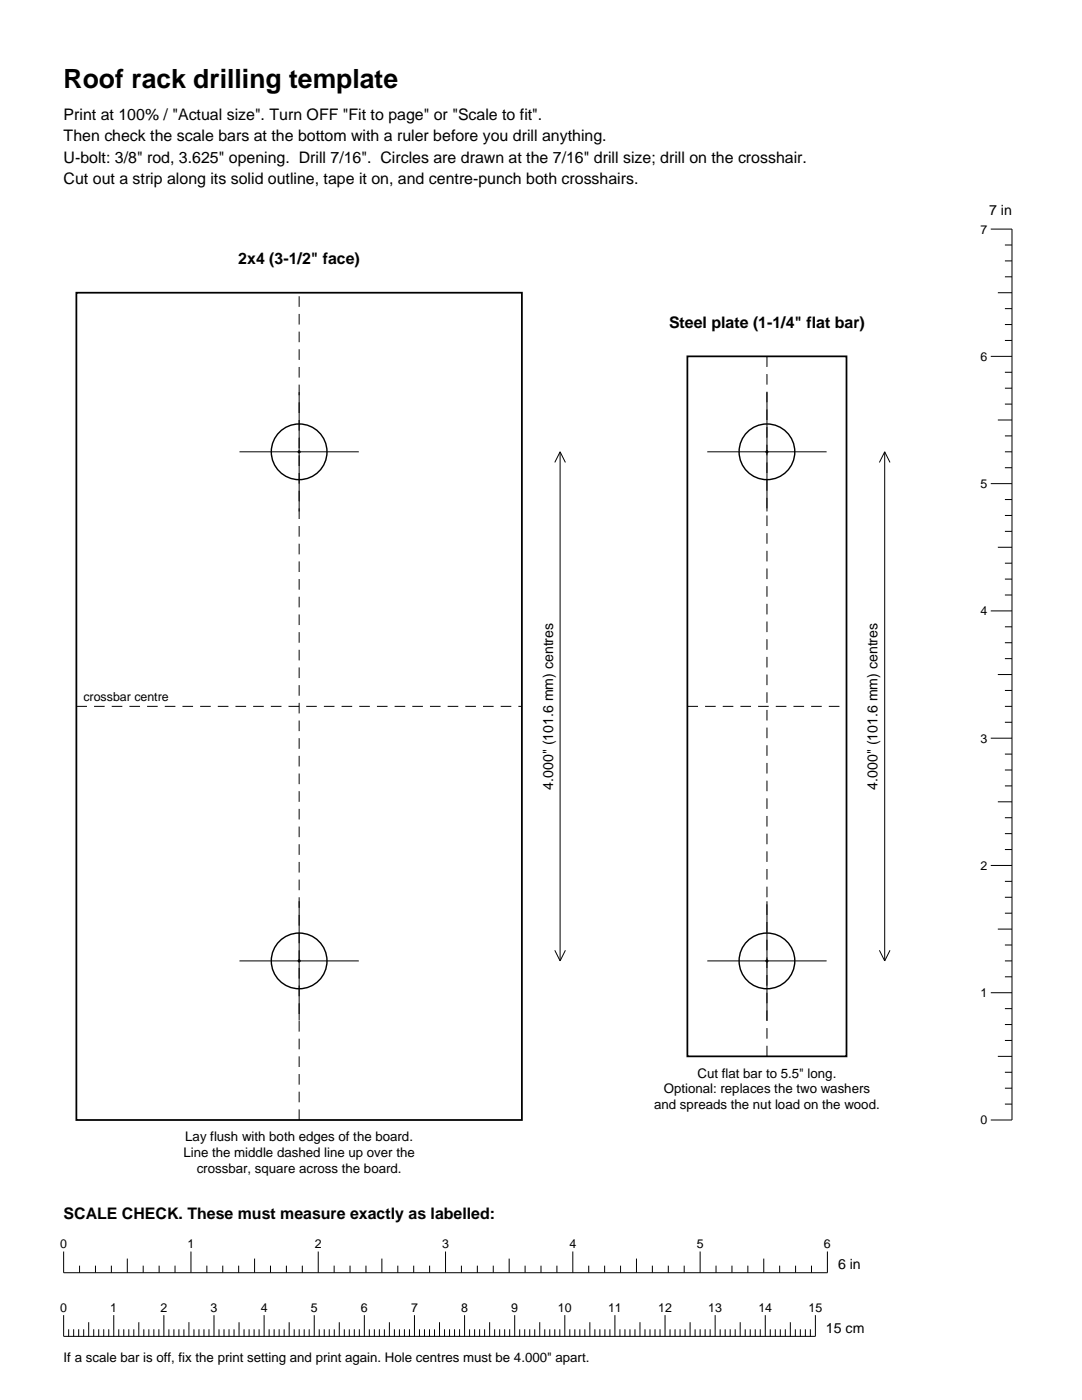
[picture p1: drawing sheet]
<svg xmlns="http://www.w3.org/2000/svg" width="216mm" height="279mm" viewBox="0 0 216 279" stroke-linecap="round" stroke-linejoin="round" font-family="sans-serif">
<path d="M15.2 58.4h88.9v165.1h-88.9zM137.2 71.1h31.7v139.7h-31.7z" fill="none" stroke="#000" stroke-width=".35"/>
<path d="M15.2 141h88.9M137.2 141h31.7M153 210.8v-139.7M59.7 223.5v-165.1" fill="none" stroke="#000" stroke-width=".2" stroke-dasharray="2.1 1.4" stroke-linecap="butt"/>
<g fill="none" stroke="#000" stroke-width=".28">
<circle cx="59.7" cy="90.2" r="5.6"/>
<circle cx="153" cy="90.2" r="5.6"/>
<circle cx="59.7" cy="191.8" r="5.6"/>
<circle cx="153" cy="191.8" r="5.6"/>
</g>
<g fill="none" stroke="#000" stroke-width=".2">
<path d="M197.7 45.7h4.2v177.8h-4.2M199.1 58.4h2.8M200.5 55.2h1.4M200.5 52.1h1.4M200.5 48.9h1.4M59.7 78.3v23.8M153 78.3v23.8M197.7 71.1h4.2M200.5 77.5h1.4M200.5 74.3h1.4M200.5 67.9h1.4M200.5 64.8h1.4"/>
<path d="M200.5 61.6h1.4M47.8 90.2h23.8M111.8 90.2v101.6M111.8 90.2l-1.1 2.1M111.8 90.2l1 2.1M141.1 90.2h23.8M176.5 90.2v101.6M176.5 90.2l-1 2.1M176.5 90.2l1.1 2.1M197.7 96.5h4.2M199.1 83.8h2.8M200.5 90.2h1.4"/>
<path d="M200.5 99.7h1.4M200.5 93.3h1.4M200.5 87h1.4M200.5 80.6h1.4M199.1 109.2h2.8M200.5 118.7h1.4M200.5 115.6h1.4M200.5 112.4h1.4M200.5 106h1.4M200.5 102.9h1.4M197.7 121.9h4.2M199.1 134.6h2.8"/>
<path d="M200.5 137.8h1.4M200.5 131.4h1.4M200.5 128.3h1.4M200.5 125.1h1.4M197.7 147.3h4.2M200.5 156.8h1.4M200.5 153.7h1.4M200.5 150.5h1.4M200.5 144.1h1.4M200.5 141h1.4M59.7 179.9v23.8M153 179.9v23.8"/>
<path d="M197.7 172.7h4.2M199.1 160h2.8M200.5 179.1h1.4M200.5 175.9h1.4M200.5 169.5h1.4M200.5 166.4h1.4M200.5 163.2h1.4M47.8 191.8h23.8M110.7 189.7l1.1 2.1M112.8 189.7l-1 2.1M141.1 191.8h23.8M175.5 189.7l1 2.1"/>
<path d="M177.6 189.7l-1.1 2.1M197.7 198.1h4.2M199.1 185.4h2.8M200.5 191.8h1.4M200.5 194.9h1.4M200.5 188.6h1.4M200.5 182.2h1.4M199.1 210.8h2.8M200.5 217.2h1.4M200.5 214h1.4M200.5 207.6h1.4M200.5 204.5h1.4"/>
<path d="M200.5 201.3h1.4M200.5 220.3h1.4M12.7 249.8v4.2h152.4v-4.2M15.9 252.6v1.4M19 252.6v1.4M22.2 252.6v1.4M25.4 251.2v2.8M28.6 252.6v1.4M31.7 252.6v1.4M34.9 252.6v1.4M38.1 249.8v4.2M41.3 252.6v1.4"/>
<path d="M44.4 252.6v1.4M47.6 252.6v1.4M50.8 251.2v2.8M54 252.6v1.4M57.1 252.6v1.4M60.3 252.6v1.4M63.5 249.8v4.2M66.7 252.6v1.4M69.8 252.6v1.4M73 252.6v1.4M76.2 251.2v2.8M79.4 252.6v1.4"/>
<path d="M82.5 252.6v1.4M85.7 252.6v1.4M88.9 249.8v4.2M92.1 252.6v1.4M95.2 252.6v1.4M98.4 252.6v1.4M101.6 251.2v2.8M104.8 252.6v1.4M107.9 252.6v1.4M111.1 252.6v1.4M114.3 249.8v4.2M117.5 252.6v1.4"/>
<path d="M120.6 252.6v1.4M123.8 252.6v1.4M127 251.2v2.8M130.2 252.6v1.4M133.3 252.6v1.4M136.5 252.6v1.4M139.7 249.8v4.2M142.9 252.6v1.4M146 252.6v1.4M149.2 252.6v1.4M152.4 251.2v2.8M155.6 252.6v1.4"/>
<path d="M158.7 252.6v1.4M161.9 252.6v1.4M12.7 262.5v4.2h150v-4.2M13.7 265.3v1.4M14.7 265.3v1.4M15.7 265.3v1.4M16.7 265.3v1.4M17.7 263.9v2.8M18.7 265.3v1.4M19.7 265.3v1.4M20.7 265.3v1.4M21.7 265.3v1.4"/>
<path d="M22.7 262.5v4.2M23.7 265.3v1.4M24.7 265.3v1.4M25.7 265.3v1.4M26.7 265.3v1.4M27.7 263.9v2.8M28.7 265.3v1.4M29.7 265.3v1.4M30.7 265.3v1.4M31.7 265.3v1.4M32.7 262.5v4.2M33.7 265.3v1.4"/>
<path d="M34.7 265.3v1.4M35.7 265.3v1.4M36.7 265.3v1.4M37.7 263.9v2.8M38.7 265.3v1.4M39.7 265.3v1.4M40.7 265.3v1.4M41.7 265.3v1.4M42.7 262.5v4.2M43.7 265.3v1.4M44.7 265.3v1.4M45.7 265.3v1.4"/>
<path d="M46.7 265.3v1.4M47.7 263.9v2.8M48.7 265.3v1.4M49.7 265.3v1.4M50.7 265.3v1.4M51.7 265.3v1.4M52.7 262.5v4.2M53.7 265.3v1.4M54.7 265.3v1.4M55.7 265.3v1.4M56.7 265.3v1.4M57.7 263.9v2.8"/>
<path d="M58.7 265.3v1.4M59.7 265.3v1.4M60.7 265.3v1.4M61.7 265.3v1.4M62.7 262.5v4.2M63.7 265.3v1.4M64.7 265.3v1.4M65.7 265.3v1.4M66.7 265.3v1.4M67.7 263.9v2.8M68.7 265.3v1.4M69.7 265.3v1.4"/>
<path d="M70.7 265.3v1.4M71.7 265.3v1.4M72.7 262.5v4.2M73.7 265.3v1.4M74.7 265.3v1.4M75.7 265.3v1.4M76.7 265.3v1.4M77.7 263.9v2.8M78.7 265.3v1.4M79.7 265.3v1.4M80.7 265.3v1.4M81.7 265.3v1.4"/>
<path d="M82.7 262.5v4.2M83.7 265.3v1.4M84.7 265.3v1.4M85.7 265.3v1.4M86.7 265.3v1.4M87.7 263.9v2.8M88.7 265.3v1.4M89.7 265.3v1.4M90.7 265.3v1.4M91.7 265.3v1.4M92.7 262.5v4.2M93.7 265.3v1.4"/>
<path d="M94.7 265.3v1.4M95.7 265.3v1.4M96.7 265.3v1.4M97.7 263.9v2.8M98.7 265.3v1.4M99.7 265.3v1.4M100.7 265.3v1.4M101.7 265.3v1.4M102.7 262.5v4.2M103.7 265.3v1.4M104.7 265.3v1.4M105.7 265.3v1.4"/>
<path d="M106.7 265.3v1.4M107.7 263.9v2.8M108.7 265.3v1.4M109.7 265.3v1.4M110.7 265.3v1.4M111.7 265.3v1.4M112.7 262.5v4.2M113.7 265.3v1.4M114.7 265.3v1.4M115.7 265.3v1.4M116.7 265.3v1.4M117.7 263.9v2.8"/>
<path d="M118.7 265.3v1.4M119.7 265.3v1.4M120.7 265.3v1.4M121.7 265.3v1.4M122.7 262.5v4.2M123.7 265.3v1.4M124.7 265.3v1.4M125.7 265.3v1.4M126.7 265.3v1.4M127.7 263.9v2.8M128.7 265.3v1.4M129.7 265.3v1.4"/>
<path d="M130.7 265.3v1.4M131.7 265.3v1.4M132.7 262.5v4.2M133.7 265.3v1.4M134.7 265.3v1.4M135.7 265.3v1.4M136.7 265.3v1.4M137.7 263.9v2.8M138.7 265.3v1.4M139.7 265.3v1.4M140.7 265.3v1.4M141.7 265.3v1.4"/>
<path d="M142.7 262.5v4.2M143.7 265.3v1.4M144.7 265.3v1.4M145.7 265.3v1.4M146.7 265.3v1.4M147.7 263.9v2.8M148.7 265.3v1.4M149.7 265.3v1.4M150.7 265.3v1.4M151.7 265.3v1.4M152.7 262.5v4.2M153.7 265.3v1.4"/>
<path d="M154.7 265.3v1.4M155.7 265.3v1.4M156.7 265.3v1.4M157.7 263.9v2.8M158.7 265.3v1.4M159.7 265.3v1.4M160.7 265.3v1.4M161.7 265.3v1.4"/>
</g>
<g fill="#000" stroke="#000" stroke-width=".2">
<circle cx="59.7" cy="90.2" r=".21"/>
<circle cx="153" cy="90.2" r=".21"/>
<circle cx="59.7" cy="191.8" r=".21"/>
<circle cx="153" cy="191.8" r=".21"/>
</g>
<text font-size="5.3" x="12.7" y="17.6">Roof rack drilling template</text>
<g font-size="3.2">
<text x="12.7" y="24">Print at 100% / &quot;Actual size&quot;. Turn OFF &quot;Fit to page&quot; or &quot;Scale to fit&quot;.</text>
<text x="12.7" y="28.2">Then check the scale bars at the bottom with a ruler before you drill anything.</text>
<text x="12.7" y="32.5">U-bolt: 3/8&quot; rod, 3.625&quot; opening. Drill 7/16&quot;. Circles are drawn at the 7/16&quot; drill size; drill on the crosshair.</text>
<text x="12.7" y="36.7">Cut out a strip along its solid outline, tape it on, and centre-punch both crosshairs.</text>
<text x="47.6" y="52.8">2x4 (3-1/2&quot; face)</text>
<text x="133.5" y="65.5">Steel plate (1-1/4&quot; flat bar)</text>
<text x="12.7" y="243.3">SCALE CHECK. These must measure exactly as labelled:</text>
</g>
<g font-size="2.8">
<text x="197.4" y="42.9">7 in</text>
<text x="110.3" y="157.6" transform="rotate(-90 110.3 157.6)">4.000&quot; (101.6 mm) centres</text>
<text x="175.1" y="157.6" transform="rotate(-90 175.1 157.6)">4.000&quot; (101.6 mm) centres</text>
<text x="167.2" y="253.3">6 in</text>
<text x="164.8" y="266">15 cm</text>
</g>
<g font-size="2.6">
<text x="139.2" y="215.1">Cut flat bar to 5.5&quot; long.</text>
<text x="130.5" y="221.4">and spreads the nut load on the wood.</text>
<text x="132.4" y="218.2">Optional: replaces the two washers</text>
<text x="37" y="227.8">Lay flush with both edges of the board.</text>
<text x="36.6" y="230.9">Line the middle dashed line up over the</text>
<text x="39.2" y="234.1">crossbar, square across the board.</text>
<text x="12.7" y="271.8">If a scale bar is off, fix the print setting and print again. Hole centres must be 4.000&quot; apart.</text>
</g>
<g font-size="2.5">
<text x="195.6" y="46.6">7</text>
<text x="195.6" y="72">6</text>
<text x="195.6" y="97.4">5</text>
<text x="195.6" y="122.8">4</text>
<text x="16.7" y="139.9">crossbar centre</text>
<text x="195.6" y="148.2">3</text>
<text x="195.6" y="173.6">2</text>
<text x="195.6" y="199">1</text>
<text x="195.6" y="224.4">0</text>
<text x="12" y="249.1">0</text>
<text x="37.4" y="249.1">1</text>
<text x="62.8" y="249.1">2</text>
<text x="88.2" y="249.1">3</text>
<text x="113.6" y="249.1">4</text>
<text x="139" y="249.1">5</text>
<text x="164.4" y="249.1">6</text>
<text x="12" y="261.8">0</text>
<text x="22" y="261.8">1</text>
<text x="32" y="261.8">2</text>
<text x="42" y="261.8">3</text>
<text x="52" y="261.8">4</text>
<text x="62" y="261.8">5</text>
<text x="72" y="261.8">6</text>
<text x="82" y="261.8">7</text>
<text x="92" y="261.8">8</text>
<text x="102" y="261.8">9</text>
<text x="111.3" y="261.8">10</text>
<text x="121.3" y="261.8">11</text>
<text x="131.3" y="261.8">12</text>
<text x="141.3" y="261.8">13</text>
<text x="151.3" y="261.8">14</text>
<text x="161.3" y="261.8">15</text>
</g>
</svg>
